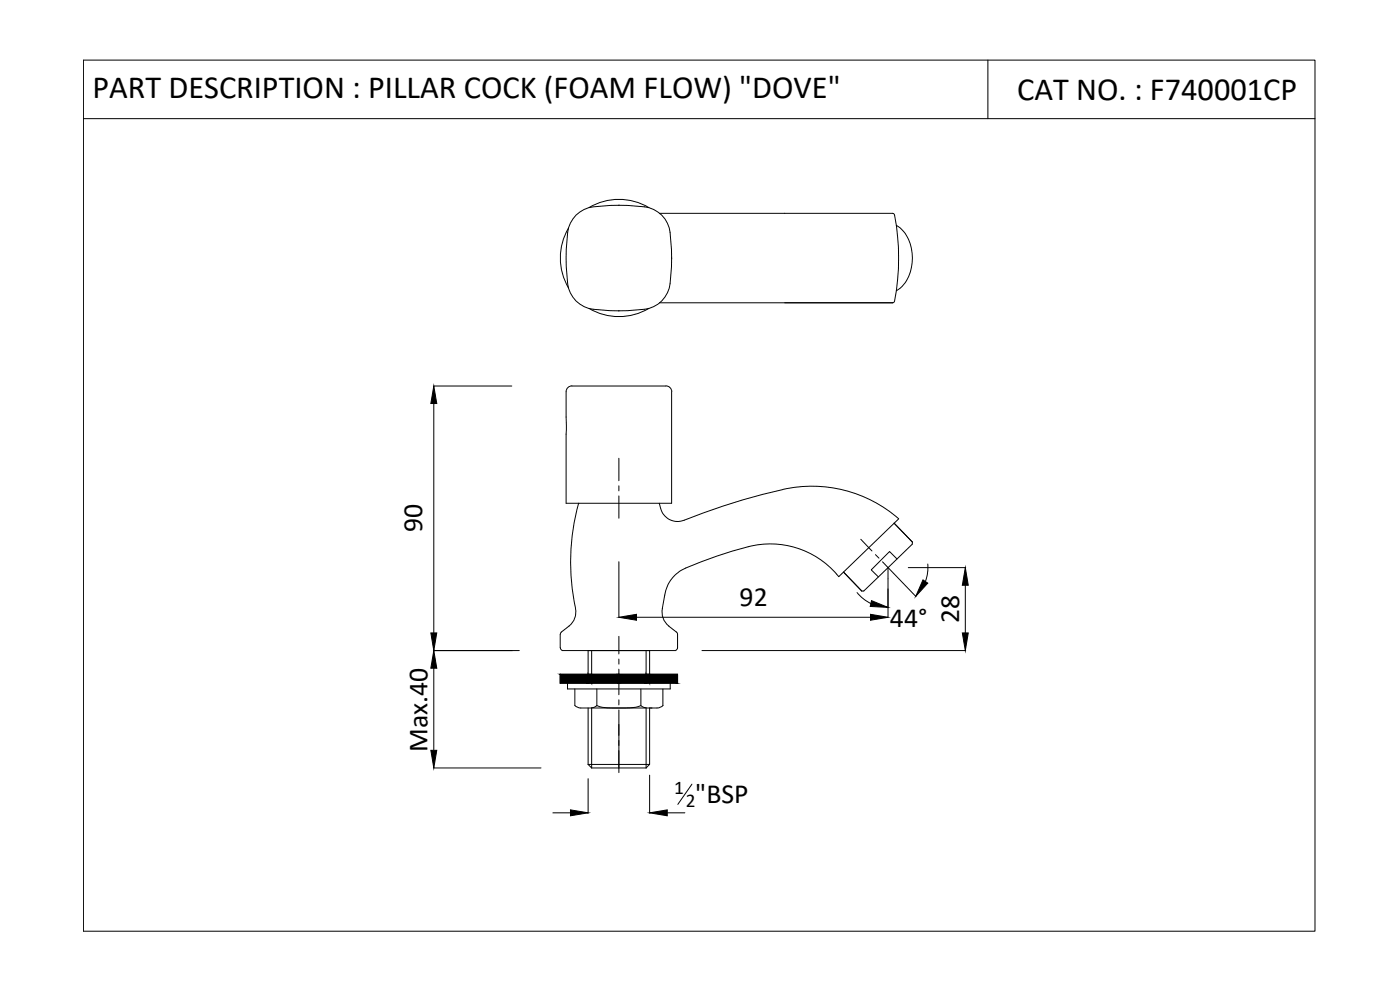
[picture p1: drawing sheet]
<svg xmlns="http://www.w3.org/2000/svg" width="420mm" height="297mm" viewBox="0 0 420 297" stroke-linecap="round" stroke-linejoin="round" font-family="sans-serif">
<!-- layer: 0 -->
<g fill="none" stroke="#000" stroke-width=".3">
<path d="M25 18h369.6v261.4h-369.6zM296.5 18v17.6M25 35.6h369.6M172.9 64.6a8.9 8.9 0 0 1 5.1-2.5 60.2 60.2 0 0 1 16.8 .2 8.8 8.8 0 0 1 6.3 7.4 60.2 60.2 0 0 1-.3 16.8 8.8 8.8 0 0 1-7.4 6.3 60.2 60.2 0 0 1-16.7-.3 8.8 8.8 0 0 1-6.3-7.4 60.2 60.2 0 0 1 .2-16.7l.6-1.4zM185.7 61.6h.1M185.8 61.6h.1M201.6 77.4h.1M201.6 77.4v.1M235.5 64h32.4l.4 .2a65.1 65.1 0 0 1 0 26.4l-.4 .2h-32.4M269 67.6a10.9 10.9 0 0 1 4.8 9.8 10.8 10.8 0 0 1-4.8 9.8M185.7 93.3h.1M130.1 115.8h23.5"/>
<path d="M171.6 115.8h28.2M171.7 115.8a1.76 1.76 0 0 0-1.8 1.7v7.6M199.8 115.8a1.76 1.76 0 0 1 1.8 1.7M201.6 117.6v33.4h-31.7v-20.7M130.2 121.1v68.8M173.7 151a66.1 66.1 0 0 0-1 31.6M268.3 157l5.5 5.6v.7l-14.6 14h-.6l-5.4-5.6M269.7 155.7l-18 17.3-.6-.7M185.7 168.5v16.8M257.2 177.8l2.2 2.1 2 1.2M266.5 170.3v15M268.2 172.1l6.7 6.9"/>
<path d="M269.2 167.7l-2.2-2.2-5.5 5.5 2.1 2.1M272.6 170.3h17.2M278.4 169.2l-.1 3.1-.6 2.2M289.7 175.6v14.3M130.1 195.2h25.7M168.2 194.3l.1 .5 .4 .4M168.7 195.2h34M176.5 195.2v9.8M177.6 195.2v9.8M191 185.2h70.3M193.9 195.2v9.8M195 195.2v9.8"/>
<path d="M203.3 194.3l-.1 .5-.4 .4M210.7 195.2h79.1M130.2 200.5v24.6M168.1 202.3h35.2v2.7h-35.2zM170.3 205v1.7h30.8v-1.7M172.5 211.7l1 .6 .8 .1h22.9l.8-.1 1-.6M172.5 206.7v5M176.5 212.4v17M179.1 211.7l.8 .3a40.5 40.5 0 0 0 11.7 0l.7-.3 1.6 .7v18M179.1 211.7l-1.5 .7v18M179.1 206.7v5M185.7 217.3v14.5"/>
<path d="M192.3 206.7v5M195 212.4v16.9l-1.1 1.1M198.9 206.7v5M130.1 230.4h32.3M176.5 229.4h18.5M176.5 233.6v10.4M176.5 229.4l1.1 1M177.6 230.4h16.3M195 232.6v11.4M207.7 235.3l-4.3 6M165.9 243.9h5.3M200.3 243.9h5.2"/>
</g>
<g fill="#000" stroke="#000" stroke-width=".3">
<path d="M130.2 115.8l.9 5.3h-1.8zM277 174l1.4 1-3.6 3.9zM289.7 170.3l.9 5.3h-1.8zM129.3 189.9h1.8l-.9 5.3zM130.2 195.2l.9 5.3h-1.8zM185.7 185.2l5.3-.9v1.8zM261.3 184.3l5.2 .9-5.2 .9zM261.5 180.2l5 2-5.3-.3zM288.8 189.9h1.8l-.9 5.3zM129.3 225.1h1.8l-.9 5.3zM171.2 243l5.3 .9-5.3 .9zM195 243.9l5.3-.9v1.8z"/>
<path d="M168.1 202.3l8.4 2.7v-2.7zM168.1 202.3l8.4 2.7h-8.4z"/>
<path d="M176.5 202.3l1.1 2.7v-2.7zM176.5 202.3l1.1 2.7h-1.1z"/>
<path d="M177.6 202.3l8.1 2.7v-2.7zM177.6 202.3l8.1 2.7h-8.1z"/>
<path d="M185.7 202.3l8.2 2.7v-2.7zM185.7 202.3l8.2 2.7h-8.2z"/>
<path d="M193.9 202.3l1.1 2.7v-2.7zM193.9 202.3l1.1 2.7h-1.1z"/>
<path d="M195 202.3l8.3 2.7v-2.7zM195 202.3l8.3 2.7h-8.3z"/>
</g>
<!-- layer: 02___PRT_ALL_AXES -->
<g fill="none" stroke="#000" stroke-width=".3">
<path d="M170.6 68.4a17.6 17.6 0 0 0 0 18M176.8 62.3a17.6 17.6 0 0 1 17.9 0M197.9 64h37.6M176.8 92.5a17.6 17.6 0 0 0 17.9 0M197.9 90.8h70M169.9 125.1v5.2M185.7 137.5v6.7M185.7 145.8v1.5M185.7 148.8v6.7M234.9 146.9a218.9 218.9 0 0 0-30.6 9.5 5.6 5.6 0 0 1-6.4-5.4M234.9 146.9a39.6 39.6 0 0 1 34.8 8.8M268.3 157l5.5 5.6"/>
<path d="M251.1 172.3a26.4 26.4 0 0 0-26.5-8.3 107 107 0 0 0-20.6 7.4 10.5 10.5 0 0 0-4.5 7.2l-.7 4M253.2 171.7l5.4 5.6M258.3 161.8l3.4 3.5M262.7 166.4l1.1 1.1M264.9 168.6l3.3 3.4M168.5 189.6l-.3 .7-.1 4.1M172.7 182.6a5.3 5.3 0 0 1-1.9 5.2l-2.3 1.9M185.7 190.9v5.3M185.7 197.7v1.6M198.8 182.6a5.3 5.3 0 0 0 1.9 5.2l2.3 1.9M203 189.6l.3 .7v4.1M185.7 200.8v7.6"/>
<path d="M185.7 210v1.5M185.7 213v7.6M185.7 222.2v1.5M185.7 225.2v5.3"/>
</g>
<g font-size="9.7">
<text x="27.7" y="29.3">PART DESCRIPTION : PILLAR COCK (FOAM FLOW) &quot;DOVE&quot;</text>
<text x="305.3" y="30.1">CAT NO. : F740001CP</text>
</g>
<g font-size="8.3">
<text x="126.7" y="159.7" transform="rotate(-90 126.7 159.7)">90</text>
<text x="222" y="181.7">92</text>
<text x="267.1" y="188">44°</text>
<text x="287.8" y="187" transform="rotate(-90 287.8 187)">28</text>
<text x="128.3" y="225.6" transform="rotate(-90 128.3 225.6)">Max.40</text>
<text x="208.7" y="241">&quot;BSP</text>
</g>
<g font-size="5.8">
<text x="202.3" y="238.3">1</text>
<text x="205.8" y="242.1">2</text>
</g>
</svg>
